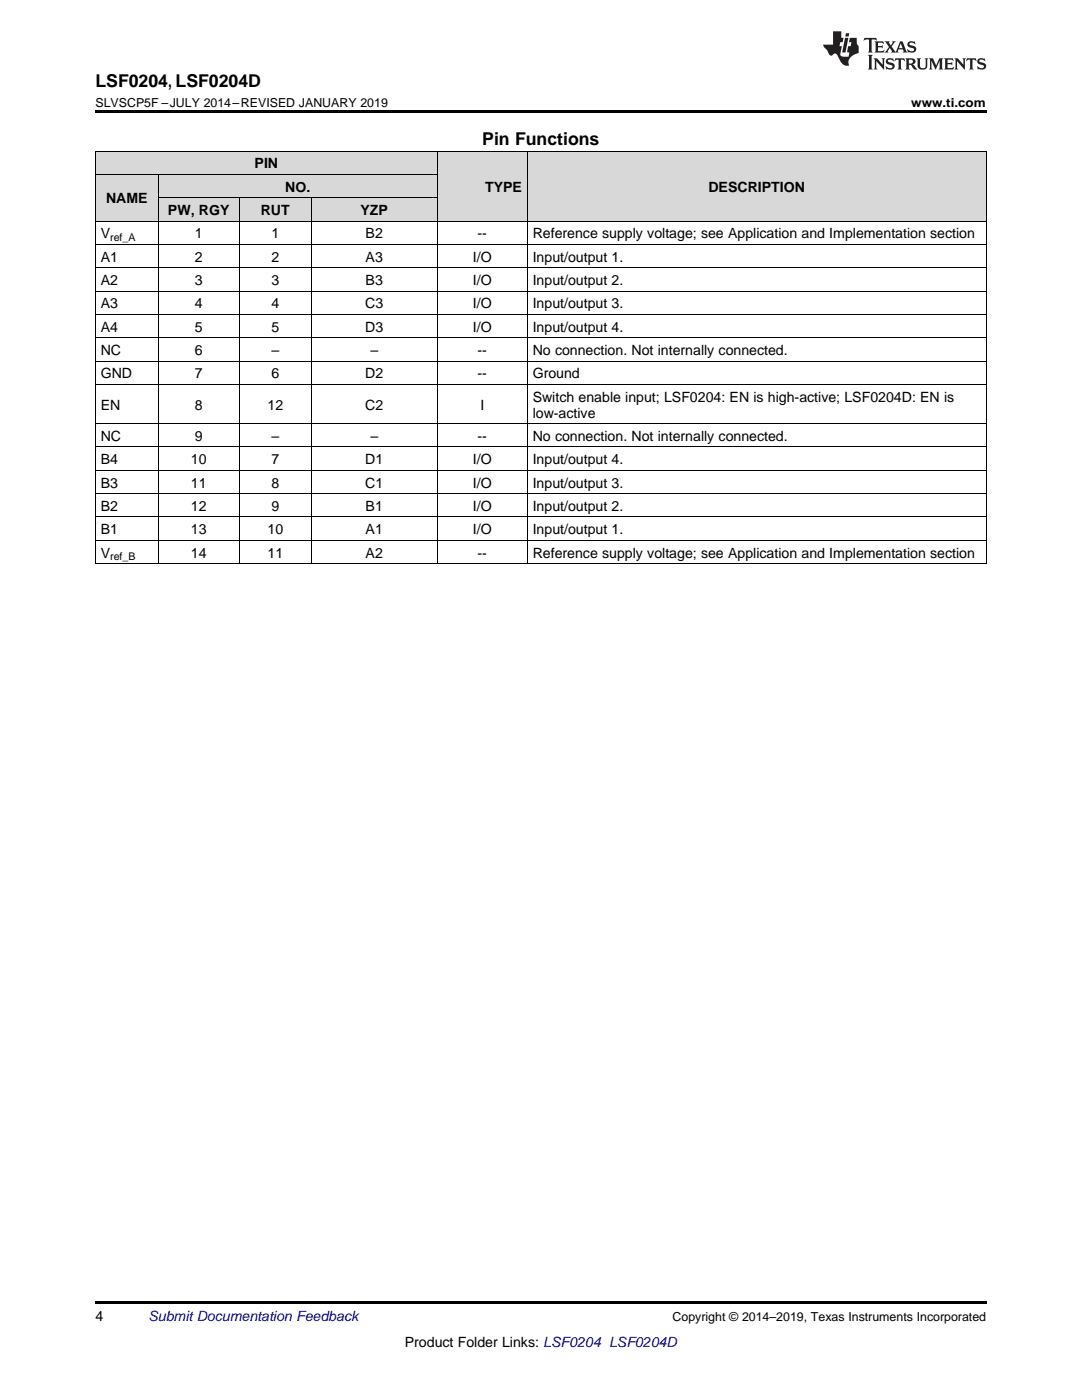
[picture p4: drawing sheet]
<svg xmlns="http://www.w3.org/2000/svg" width="216mm" height="279mm" viewBox="0 0 216 279" stroke-linecap="round" stroke-linejoin="round" font-family="sans-serif">
<g fill="#d8d8d8">
<path d="M87.3 30.2h17.9v14h-17.9z"/>
<path d="M105.2 30.2h91.6v14h-91.6z"/>
<path d="M19 34.9h12.6v9.3h-12.6z"/>
<path d="M31.6 39.5h16.2v4.7h-16.2z"/>
<path d="M47.8 39.5h14.3v4.7h-14.3z"/>
<path d="M62.1 39.5h12.6v4.7h-12.6z"/>
<path d="M74.7 39.5h12.6v4.7h-12.6z"/>
<path d="M31.6 34.9h16.2v4.6h-16.2z"/>
<path d="M47.8 34.9h14.3v4.6h-14.3z"/>
<path d="M62.1 34.9h12.6v4.6h-12.6z"/>
<path d="M74.7 34.9h12.6v4.6h-12.6z"/>
<path d="M19 30.2h12.6v4.7h-12.6z"/>
<path d="M31.6 30.2h16.2v4.7h-16.2z"/>
<path d="M47.8 30.2h14.3v4.7h-14.3z"/>
<path d="M62.1 30.2h12.6v4.7h-12.6z"/>
<path d="M74.7 30.2h12.6v4.7h-12.6z"/>
</g>
<path d="M19 22h177.8v.5h-177.8zM19 259.7h177.8v.5h-177.8z" fill="#000"/>
<g fill="none" stroke="#000" stroke-width=".2">
<path d="M19 34.8h68.3M19 30.1h177.8M19.1 30.2v82.3M31.6 34.9v77.6M31.6 39.5h55.7M47.7 39.5v73M62.1 39.5v73M87.2 30.2v82.3M105.2 30.2v82.3M196.8 30.2v82.3M19 58.1h177.8M19 53.4h177.8"/>
<path d="M19 48.8h177.8M19 44.1h177.8M19 76.7h177.8M19 72.1h177.8M19 67.4h177.8M19 62.7h177.8M19 98.5h177.8M19 93.9h177.8M19 89.2h177.8M19 84.5h177.8M19 112.5h177.8M19 107.8h177.8"/>
<path d="M19 103.2h177.8"/>
</g>
<g fill="#231f20">
<path d="M172.5 7.6l-.1 .5 .4-.2h.6v.1v2.1l-.2 .4h.9l-.2-.4v-2.1l.1-.1h.5l.5 .2-.2-.5zM174.5 8.3l.2 .3v1.5l-.2 .4h1.8l.2-.6a1.04 1.04 0 0 1-1.3 .2v-.7h.6l.3 .2v-.6l-.3 .2h-.6v-.6l.8-.1 .4 .3-.2-.5zM176.5 8.3l.9 1.1-.9 1.1h.8l-.2-.2 .4-.7 .5 .7-.2 .2h1.5l-.2-.2 .2-.4h.9l.1 .4-.2 .2h1l-.3-.3-.7-1.9h-.5l-.9 2-.8-1 .9-1h-.8l.1 .3-.4 .5-.3-.6 .1-.2zM179.7 8.6l.4 1h-.7zM181.3 8.4a.63 .63 0 0 0-.2 .7 .63 .63 0 0 0 .6 .4l.6 .2 .1 .2a.75 .75 0 0 1-.7 .4 .75 .75 0 0 1-.6-.5l.1 .7 .1-.1a1.11 1.11 0 0 0 1.5-.6 1.13 1.13 0 0 0-1.2-.8l-.1-.4a1.04 1.04 0 0 1 1.2 .2l-.2-.5-.2 .1-.4-.2zM173.2 10.9l.2 .4v2.2l-.2 .4h1l-.3-.4v-2.2l.3-.4zM174.3 11.6l.3 .4v1.5l-.3 .4h.8l-.2-.4v-1.3l1.5 1.7v-1.9l.2-.4h-.7l.2 .4v.9l-1.1-1.3zM177 11.8a.62 .62 0 0 0-.2 .7 .62 .62 0 0 0 .6 .4l.6 .1 .1 .3a.76 .76 0 0 1-.7 .3 .76 .76 0 0 1-.7-.4l.2 .7 .1-.1a1.11 1.11 0 0 0 1.5-.6 1.13 1.13 0 0 0-1.2-.8l-.1-.4a1.04 1.04 0 0 1 1.2 .2l-.2-.6-.2 .1-.5-.1zM178.7 11.6l-.2 .6a.61 .61 0 0 1 .8-.3v1.6l-.2 .4h.9l-.2-.4v-1.6a.63 .63 0 0 1 .7 .3l-.1-.6zM180.6 11.6l.3 .4v1.5l-.3 .4h1l-.2-.2-.1-.8 .6 .2a.76 .76 0 0 0 1.2 .7l-1-1a.58 .58 0 0 0 .6-.5 .58 .58 0 0 0-.5-.6zM181.4 11.9h.1a.45 .45 0 0 1 .5 .1 .45 .45 0 0 1 .1 .5l-.8 .2zM182.9 11.6l.2 .2a2.17 2.17 0 0 0 .3 1.9 .99 .99 0 0 0 1.6-.6v-1.1l.2-.4h-.7l.2 .2a1.92 1.92 0 0 1-.2 1.8 .6 .6 0 0 1-.9-.5v-1.1l.2-.4zM185.4 11.6l.2 .4v1.5l-.2 .4h.7l-.2-.4v-1.4l.8 1.8 .8-1.8v1.4l-.2 .4h.9l-.2-.4v-1.5l.2-.4h-.8l-.6 1.5-.6-1.5zM188.4 11.6l.2 .4v1.5l-.2 .4h1.8l.1-.6a1.04 1.04 0 0 1-1.2 .1v-.6h.5l.4 .2v-.6l-.4 .2h-.5v-.7h.8l.3 .3-.1-.6zM190.5 11.6l.2 .4v1.5l-.2 .4h.7l-.2-.4v-1.3l1.5 1.7v-1.9l.2-.4h-.7l.2 .4v.9l-1.1-1.3zM192.9 11.6l-.1 .6a.61 .61 0 0 1 .7-.3l.1 1.6-.3 .4h1l-.3-.4 .1-1.6a.63 .63 0 0 1 .7 .3l-.1-.6zM195.2 11.8a.62 .62 0 0 0-.2 .7 .62 .62 0 0 0 .6 .4l.6 .1 .1 .3a.76 .76 0 0 1-.7 .3 .76 .76 0 0 1-.6-.4l.1 .7 .1-.1a1.11 1.11 0 0 0 1.6-.6 1.13 1.13 0 0 0-1.3-.8l-.1-.4a1.04 1.04 0 0 1 1.2 .2l-.1-.6-.2 .1-.5-.1z"/>
<path d="M166.2 6.3v2.6h-1.9v.4l.8 .9a.91 .91 0 0 0 1 .8 .56 .56 0 0 1 .5-.3 .56 .56 0 0 1 .5 .3l.4 .8a1.53 1.53 0 0 0 1.9 1.2 1.54 1.54 0 0 1 1-2.1l.9-.3v-1.4a1.52 1.52 0 0 1-.4-1.6h-1.3l-.2 .8h.5l-.2 .8h-.5l-.1 1v.2l.4 .1-.2 .8a1.93 1.93 0 0 1-1.6-.3l.3-1.8h-.5l.2-.8h.4l.2-.8h-.4v-1.3zM168.6 7.6l-.6 2.9h.7l.6-2.9zM168.8 6.6l-.1 .7h.6l.2-.7z"/>
</g>
<g font-size="3.5">
<text x="19" y="17.3">LSF0204, LSF0204D</text>
<text x="96.2" y="28.9">Pin Functions</text>
</g>
<g font-size="2.8">
<text x="50.8" y="33.6">PIN</text>
<text x="21.2" y="40.6">NAME</text>
<text x="56.9" y="38.2">NO.</text>
<text x="96.8" y="38.2">TYPE</text>
<text x="141.4" y="38.2">DESCRIPTION</text>
<text x="20.1" y="47.6">V</text>
<text x="33.5" y="42.9">PW, RGY</text>
<text x="38.9" y="47.6">1</text>
<text x="52" y="42.9">RUT</text>
<text x="54.2" y="47.6">1</text>
<text x="71.9" y="42.9">YZP</text>
<text x="73" y="47.6">B2</text>
<text x="95.3" y="47.6">--</text>
<text x="106.3" y="47.6">Reference supply voltage; see Application and Implementation section</text>
<text x="20.1" y="52.2">A1</text>
<text x="38.9" y="52.2">2</text>
<text x="54.2" y="52.2">2</text>
<text x="73" y="52.2">A3</text>
<text x="94.4" y="52.2">I/O</text>
<text x="106.3" y="52.2">Input/output 1.</text>
<text x="20.1" y="56.9">A2</text>
<text x="38.9" y="56.9">3</text>
<text x="54.2" y="56.9">3</text>
<text x="73" y="56.9">B3</text>
<text x="94.4" y="56.9">I/O</text>
<text x="106.3" y="56.9">Input/output 2.</text>
<text x="20.1" y="61.5">A3</text>
<text x="38.9" y="61.5">4</text>
<text x="54.2" y="61.5">4</text>
<text x="72.9" y="61.5">C3</text>
<text x="94.4" y="61.5">I/O</text>
<text x="106.3" y="61.5">Input/output 3.</text>
<text x="20.1" y="66.2">A4</text>
<text x="20.1" y="70.8">NC</text>
<text x="38.9" y="66.2">5</text>
<text x="38.9" y="70.8">6</text>
<text x="54.2" y="66.2">5</text>
<text x="54.2" y="70.8">–</text>
<text x="72.9" y="66.2">D3</text>
<text x="73.9" y="70.8">–</text>
<text x="94.4" y="66.2">I/O</text>
<text x="95.3" y="70.8">--</text>
<text x="106.3" y="66.2">Input/output 4.</text>
<text x="106.3" y="70.8">No connection. Not internally connected.</text>
<text x="20.1" y="75.5">GND</text>
<text x="38.9" y="75.5">7</text>
<text x="54.2" y="75.5">6</text>
<text x="72.9" y="75.5">D2</text>
<text x="95.3" y="75.5">--</text>
<text x="106.3" y="75.5">Ground</text>
<text x="20.1" y="81.7">EN</text>
<text x="38.9" y="81.7">8</text>
<text x="53.4" y="81.7">12</text>
<text x="72.9" y="81.7">C2</text>
<text x="95.8" y="81.7">I</text>
<text x="106.3" y="80.2">Switch enable input; LSF0204: EN is high-active; LSF0204D: EN is</text>
<text x="106.3" y="83.3">low-active</text>
<text x="20.1" y="88">NC</text>
<text x="38.9" y="88">9</text>
<text x="54.2" y="88">–</text>
<text x="73.9" y="88">–</text>
<text x="95.3" y="88">--</text>
<text x="106.3" y="88">No connection. Not internally connected.</text>
<text x="20.1" y="92.6">B4</text>
<text x="38.1" y="92.6">10</text>
<text x="54.2" y="92.6">7</text>
<text x="72.9" y="92.6">D1</text>
<text x="94.4" y="92.6">I/O</text>
<text x="106.3" y="92.6">Input/output 4.</text>
<text x="20.1" y="97.3">B3</text>
<text x="20.1" y="102">B2</text>
<text x="38.1" y="97.3">11</text>
<text x="38.1" y="102">12</text>
<text x="54.2" y="97.3">8</text>
<text x="54.2" y="102">9</text>
<text x="72.9" y="97.3">C1</text>
<text x="73" y="102">B1</text>
<text x="94.4" y="97.3">I/O</text>
<text x="94.4" y="102">I/O</text>
<text x="106.3" y="97.3">Input/output 3.</text>
<text x="106.3" y="102">Input/output 2.</text>
<text x="20.1" y="106.6">B1</text>
<text x="38.1" y="106.6">13</text>
<text x="53.4" y="106.6">10</text>
<text x="73" y="106.6">A1</text>
<text x="94.4" y="106.6">I/O</text>
<text x="106.3" y="106.6">Input/output 1.</text>
<text x="20.1" y="111.3">V</text>
<text x="38.1" y="111.3">14</text>
<text x="53.4" y="111.3">11</text>
<text x="73" y="111.3">A2</text>
<text x="95.3" y="111.3">--</text>
<text x="106.3" y="111.3">Reference supply voltage; see Application and Implementation section</text>
<text x="19" y="263.6">4</text>
<text x="80.8" y="268.9">Product Folder Links: LSF0204 LSF0204D</text>
</g>
<text font-size="2.8" fill="#0000c8" x="29.6" y="263.6">Submit Documentation Feedback</text>
<g font-size="2.5">
<text x="19" y="21.4">SLVSCP5F –JULY 2014–REVISED JANUARY 2019</text>
<text x="181.8" y="21.4">www.ti.com</text>
<text x="134.2" y="263.6">Copyright © 2014–2019, Texas Instruments Incorporated</text>
</g>
<g font-size="2.1">
<text x="22" y="48.1">ref_A</text>
<text x="22" y="111.8">ref_B</text>
</g>
</svg>
